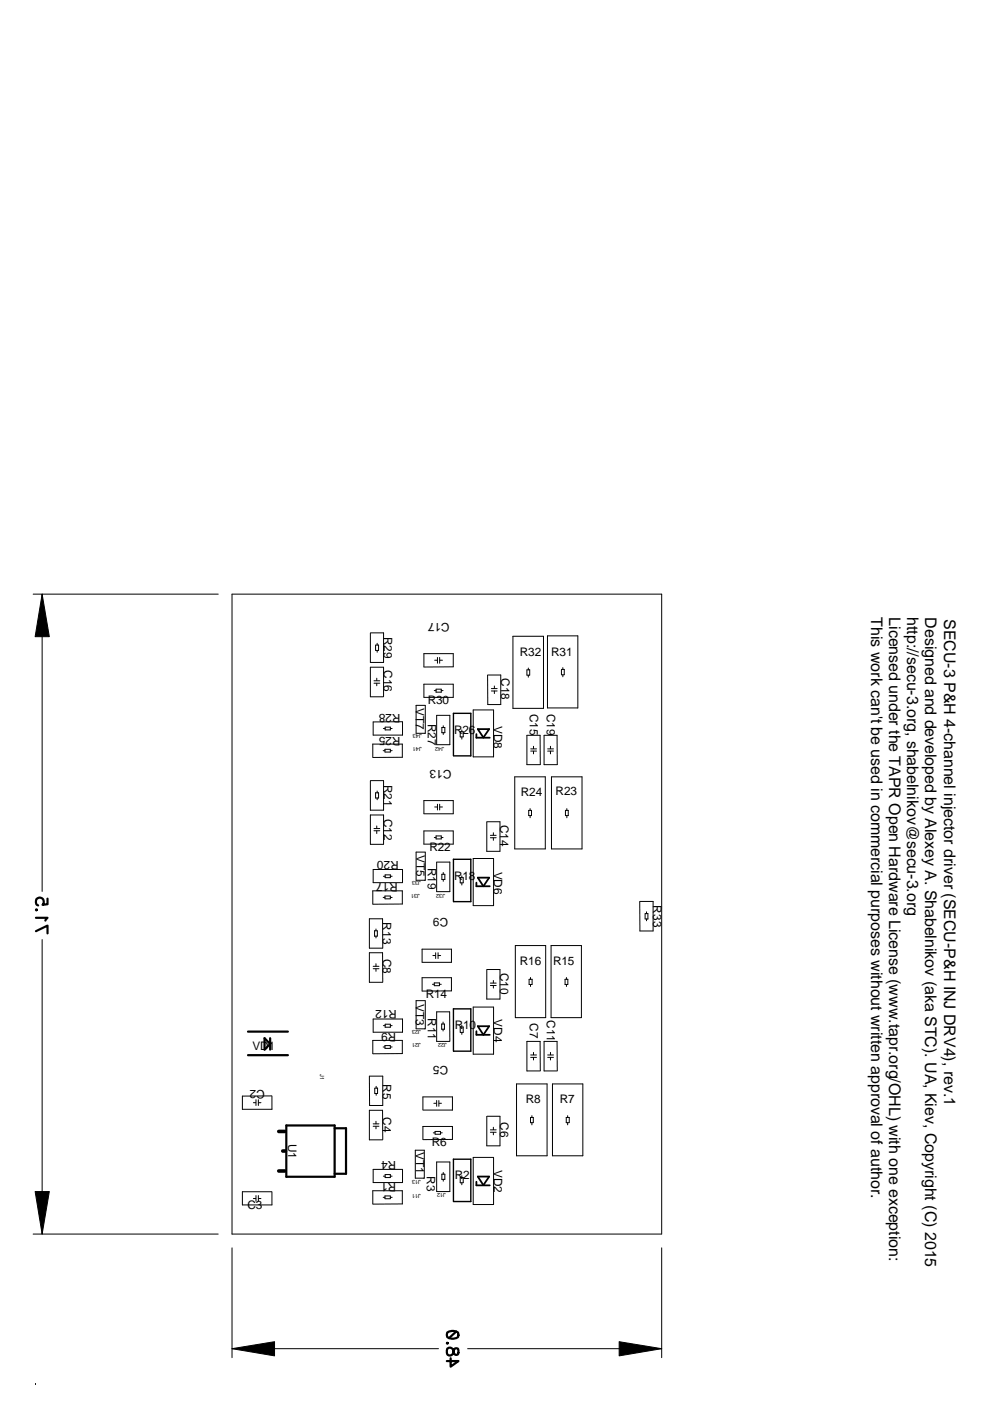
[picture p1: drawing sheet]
<svg xmlns="http://www.w3.org/2000/svg" width="210mm" height="297mm" viewBox="0 0 210 297" stroke-linecap="round" stroke-linejoin="round" font-family="sans-serif">
<g fill="none" stroke="#000" stroke-width=".21">
<path d="M7 126h39.3M8.9 126v63M78.6 134.2h2.7v6.2h-2.8v-6.2M79.6 136.8v1.1M79.6 136.8h.7v1.1h-.7M80 136.4v.4M80 137.9v.4M92.2 140h.5M92.8 139.4v1.2M93.2 139.4v1.2M93.3 140h.5M108.8 134.9h6.4v15.3h-6.4z"/>
<path d="M116.1 134.8h6.4v15.3h-6.4zM79.3 144.9h1.2M79.3 144.3h1.2M79.9 143.8v.5M79.9 144.9v.5M81.2 159.2h.4M81.3 154.5h.4M81.3 147.7v-6.2h-2.8v6.2h2.8M81.6 159.5v-.6h1.1l.1 .6h-1.1M81.7 154.2h1.1v.6h-1.1zM82.8 159.2h.3M82.8 154.5h.3"/>
<path d="M85.3 153l-6.2 .1v2.8h6.2v-2.8M89.9 141.4v-2.8h6.2v2.8h-6.2M89.9 145.1h6.2v2.8l-6.2-.1zM90.1 149.5h-1.9v6h2v-6M92.1 146.4h.4M92.5 146.1h1.1v.7h-1.1zM92.6 151.7h2.8v6.2h-2.8zM93.6 146.4h.3M93.7 154.2h.6v1.1h-.6zM94 153.9v.3M94 155.3v.4M97.9 154.8v.3"/>
<path d="M97.9 156.3v.4M98.2 156.2v-1.1h-.6v1.1h.6M103.4 143.1h2.8v6.3h-2.8v-6.2M104.2 146h1.2M104.2 146.5h1.2M104.6 150.5h-4.3v10h4.3v-10M104.8 145.4v.6M104.8 146.5v.6M111.7 142.1v1M111.7 142h.6v1.1M111.7 143.2h.6M112 141.6v.4"/>
<path d="M112 143.2v.4M112.5 159.2h1.2M112.5 158.8h1.2M113.1 158.2v.5M113.1 159.3v.5M116.1 159.2h1.2M116.1 158.8h1.2M116.7 158.2v.5M116.7 159.3v.5M119 143v-1l.6-.1v1.1M119 143.1h.6M119.3 141.5v.4"/>
<path d="M119.3 143.1v.4M78.6 165.5h2.7v6.3h-2.8v-6.2M79 160.6v-2.8h6.3v2.8h-6.2M79.3 176.1h1.2M79.3 175.7h1.2M79.6 168.1h.7v1.1h-.7zM79.9 175.1v.5M79.9 176.2v.5M80 167.7v.4M80 169.2v.4M81.3 179h-2.8v-6.2h2.8v6.2M89.9 172.5v-2.8h6.2v2.8h-6.2"/>
<path d="M89.9 176.2h6.2v2.8h-6.2zM92.1 177.6h.4M92.2 171.1h.5M92.5 177.2h1.1v.7h-1.1zM92.8 170.5v1.2M93.2 170.5v1.2M93.3 171.1h.5M93.6 177.6h.3M103.3 174.2h2.7v6.3h-2.8v-6.2M104 177.1h1.2M104 177.6h1.2M104.6 176.6v.5"/>
<path d="M104.6 177.7v.5M109.1 164.7h6.5v15.3h-6.5zM112.1 171.8h.6v1.1h-.6zM112.4 171.4v.4M112.4 173v.4M114.5 162.1h-2.8v-6.2h2.8l.1 6.2M116.9 164.7h6.5v15.3h-6.5zM118.1 162.1h-2.7v-6.2h2.7l.1 6.2M119.9 171.8h.6v1.1h-.6zM120.2 171.4v.4M120.2 173v.4M8.9 199.2v62.4"/>
<path d="M79 191.7v-2.8h6.3v2.8h-6.2M79.7 197v.3M79.7 198.5v.4M80 197.4v1M80 197.3h-.6v1.2h.6M81.2 190.3h.4M81.3 185.8h.4M81.6 190.6v-.6h1.1l.1 .6h-1.1M81.7 185.5h1.1v.6h-1.1zM82.8 190.3h.3M82.8 185.8h.3M85.3 184.3h-6.2v2.8h6.2v-2.7"/>
<path d="M90.1 180.7h-1.9v5.9h2v-5.9M92.6 182.8h2.8v6.2h-2.8v-6.2M93.7 185.4h.6v1.1h-.6zM94 185v.4M94 186.5v.3M97.6 186.1h.6v1.1h-.6zM97.9 185.7v.4M97.9 187.2v.4M104.6 182h-4.3v10h4.3v-10M135.7 191.1h2.8v6.3h-2.8l-.1-6.2M136.8 193.7v1.1M136.8 193.7h.6v1.1h-.6"/>
<path d="M137.1 193.3v.4M137.1 194.8v.4M79.1 216.1h6.2v2.7h-6.2zM79.1 205.4h1.2M79.1 204.9h1.2M79.7 204.3v.6M79.7 205.4v.5M81.1 201h-2.8v-6.2h2.8l.1 6.2M81.2 208.2l-.1-6.2h-2.8v6.3h2.8M81.3 217.5h.4M81.7 217.2h1.1v.6h-1.1zM82.8 217.5h.3"/>
<path d="M89.5 204v-2.8h6.2v2.8h-6.2M89.5 210.1v-2.8h6.2v2.8h-6.2M90.1 212.2h-1.9v5.9h2v-5.9M91.7 208.7h.4M91.8 202.6h.5M92.1 208.4h1.1v.6h-1.1zM92.4 202v1.2M92.9 202.6h.5M92.9 202v1.2M93.2 208.7h.4M93.6 217.1h.6v1.1h-.6zM93.9 216.7v.4"/>
<path d="M93.9 218.2v.4M97.6 217.8v1M97.6 217.7h.6v1.1M97.6 218.9h.6M97.9 217.4v.3M97.9 218.9v.4M103.3 205.6h2.7v6.2h-2.8v-6.2M104 208.4h1.2M104 208.9h1.2M104.6 213.5h-4.3v10h4.3v-10M104.6 207.9v.5M104.6 208.9v.6"/>
<path d="M109.3 200.5h6.4v15.3h-6.4zM112.5 207.2v.4M112.5 208.8v.4M112.8 208.7v-1.1h-.6v1.1h.6M116.8 200.5h6.5v15.3h-6.5zM120.1 207.2v.4M120.1 208.8v.4M120.4 208.7v-1.1h-.6v1.1h.6M53.7 233.8h.5M54.3 233.2v1.2M54.8 233.2v1.2M54.8 233.8h.5"/>
<path d="M57.6 232.4h-6.2v2.8h6.3v-2.8M78.4 228.2h2.8v6.2h-2.8zM79 223.4v-2.8h6.3v2.8h-6.2M79.1 238.8h1.2M79.1 238.3h1.2M79.5 230.7v1.1M79.5 230.7h.6v1.1h-.6M79.7 237.7v.6M79.7 238.8v.5M79.8 230.3v.4M79.8 231.8v.4M81.2 222h.4"/>
<path d="M81.6 222.3v-.6h1.1l.1 .6h-1.1M82.8 222h.3M89.7 235.3v-2.7h6.2v2.8h-6.2M89.7 238.8h6.2v2.8h-6.2zM92 233.9h.5M92.6 233.3v1.3M93 233.3v1.3M93.1 233.9h.5M95.4 220.8l-.1-6.3h-2.7v6.3h2.7M103.3 236.7h2.7v6.2h-2.8v-6.2M104 239.6h1.2M104.6 239v.5"/>
<path d="M109.5 229.8h6.5v15.3h-6.5zM112.5 224.2h1.2M112.5 223.7h1.2M112.8 236.5v.4M112.8 238.1v.4M113.1 238v-1.1h-.6v1.1h.6M113.1 223.1v.5M113.1 224.2v.5M114.6 227l-.1-6.2h-2.8v6.3h2.8M116.1 224.2h1.2M116.1 223.7h1.2M116.7 223.1v.5"/>
<path d="M116.7 224.2v.5M117.1 229.8h6.5v15.3h-6.5zM118.2 227l-.1-6.2h-2.7v6.3h2.7M120.4 236.5v.4M120.4 238.1v.4M120.7 238v-1.1h-.6v1.1h.6M53.7 254.1h.5M54.3 253.5v1.2M54.8 253.5v1.2M54.8 254.1h.5M57.6 252.7h-6.2v2.8h6.3v-2.8M79 255.3v-2.8h6.3v2.8h-6.2"/>
<path d="M81.2 241.6l-.1-6.2h-2.8v6.3h2.8M81.2 253.9h.4M81.3 249.4h.4M81.6 254.2v-.6h1.2l-.1 .6h-1M81.7 249h1.1v.7h-1.1zM82.8 253.9h.3M82.8 249.4h.3M85.3 247.9h-6.2v2.8h6.2v-2.7M88.1 243.9h1.9v5.9h-1.9zM91.9 240.2h.3M92.2 240.5v-.6h1.2v.6M92.3 240.5h1"/>
<path d="M92.6 246.4h2.8v6.2h-2.8zM93.4 240.2h.4M93.7 248.9h.6v1.1h-.6zM94 248.6v.3M94 250v.4M97.9 249.3v.4M97.9 250.8v.4M98.2 250.7v-1h-.6v1.1h.6M104 240.1h1.2M104.6 245.4h-4.3v10h4.3v-10M104.6 240.1v.5M7 261.6h39.3"/>
<path d="M49.2 264.6v23.3M140.3 261.6h-91.1v-135.6h91.1v135.6M140.3 264.6v23.3M49.2 285.9h43.8M99.1 285.9h41.2"/>
</g>
<g fill="#000" stroke="#000" stroke-width=".21">
<path d="M8.9 126l1.6 9h-3z" fill-rule="evenodd"/>
<path d="M7.5 252.6h3l-1.6 9z" fill-rule="evenodd"/>
<path d="M49.2 285.9l9-1.4v3z" fill-rule="evenodd"/>
<path d="M131.3 284.5l9 1.4-9 1.6z" fill-rule="evenodd"/>
</g>
<g fill="none" stroke="#000" stroke-width=".47">
<path d="M7.6 197.4l2.5-1.2v1.7M7.6 194.6h2.5l-.5 .6M7.6 192.9h.2l-.1 .1zM10.1 190.5v1.2l-1.1 .1a.87 .87 0 0 0 0-1.3 .87 .87 0 0 0-1.3 .2 .87 .87 0 0 0 .4 1.3M52.6 218.7h8.4M52.6 223.7h8.4M56.1 220.1l1.2 1.2-1.2 1.2zM57.3 220.1v2.4M60.7 238.6h10.3v10.9h-10.3zM71 239.2h2.4v9.7h-2.4M94.8 285.9a.76 .76 0 0 1 .9-.1 .76 .76 0 0 1 .4 .7l.2 .4a.51 .51 0 0 0 .8 .2v-1.2a.54 .54 0 0 0-.8 .3 1.03 1.03 0 0 1-1.1 1.2l-.2-.1a1.31 1.31 0 0 1-.2-1.4zM94.8 284.7l.2 .1-.2 .1z"/>
<path d="M94.8 282.5a2.06 2.06 0 0 1 2.3 0 .86 .86 0 0 1-.4 1.2 2.12 2.12 0 0 1-1.9-.2zM95.5 288v1.8l1.7-1.2h-2.5M96.7 282.3l-1.5 1.4"/>
</g>
<path d="M96.1 160.2v-9h3.7v9.1h-3.6M96.1 191.2v-9h3.7v9h-3.6M96.1 222.9v-9h3.7v9h-3.6M96.1 254.7v-8.9h3.7v8.9h-3.6" fill="none" stroke="#000" stroke-width=".3"/>
<path d="M101 155.6v.8h2.8M101.3 154.6h2.4l-1.2 1.8zM101 187.1v.8h2.8M101.3 186.1h2.4l-1.2 1.8zM101 218.6v.8h2.8M101.3 217.6h2.4l-1.2 1.8zM101 250.6v.7h2.8M101.3 249.5h2.4l-1.2 1.8z" fill="none" stroke="#000" stroke-width=".38"/>
<path d="M59.1 239.9h1.3M59.1 248.3h1.3M59.9 244h.6" fill="none" stroke="#000" stroke-width=".76"/>
<path d="M7.5 293.3v.3z" fill="#00f"/>
<g font-size="3.4">
<text x="184.7" y="130.9" transform="rotate(90 184.7 130.9)">This work can't be used in commercial purposes without written approval of author.</text>
<text x="188.6" y="130.9" transform="rotate(90 188.6 130.9)">Licensed under the TAPR Open Hardware License (www.tapr.org/OHL) with one exception:</text>
<text x="192.4" y="130.9" transform="rotate(90 192.4 130.9)">http://secu-3.org, shabelnikov@secu-3.org</text>
<text x="196.2" y="130.9" transform="rotate(90 196.2 130.9)">Designed and developed by Alexey A. Shabelnikov (aka STC). UA, Kiev, Copyright (C) 2015</text>
<text x="200.2" y="131.3" transform="rotate(90 200.2 131.3)">SECU-3 P&amp;H 4-channel injector driver (SECU-P&amp;H INJ DRV4), rev.1</text>
</g>
<g font-size="2.5">
<text x="81.4" y="135" transform="rotate(90 81.4 135)">R29</text>
<text x="95.3" y="132.1" transform="rotate(-180 95.3 132.1)">C17</text>
<text x="81.4" y="142.1" transform="rotate(90 81.4 142.1)">C16</text>
<text x="106.3" y="143.7" transform="rotate(90 106.3 143.7)">C18</text>
<text x="110.2" y="139.1">R32</text>
<text x="116.9" y="139.1">R31</text>
<text x="90.7" y="149.3">R30</text>
<text x="84.9" y="151.4" transform="rotate(-180 84.9 151.4)">R28</text>
<text x="88.1" y="150.2" transform="rotate(90 88.1 150.2)">VT7</text>
<text x="90.7" y="153.4" transform="rotate(90 90.7 153.4)">R27</text>
<text x="96.3" y="155.6">R26</text>
<text x="104.7" y="153.9" transform="rotate(90 104.7 153.9)">VD8</text>
<text x="112.3" y="151.3" transform="rotate(90 112.3 151.3)">C15</text>
<text x="115.9" y="151.3" transform="rotate(90 115.9 151.3)">C19</text>
<text x="84.9" y="156.2" transform="rotate(-180 84.9 156.2)">R25</text>
<text x="81.4" y="166.4" transform="rotate(90 81.4 166.4)">R21</text>
<text x="95.7" y="163.2" transform="rotate(-180 95.7 163.2)">C13</text>
<text x="81.4" y="173.6" transform="rotate(90 81.4 173.6)">C12</text>
<text x="110.4" y="168.9">R24</text>
<text x="117.8" y="168.6">R23</text>
<text x="106" y="174.9" transform="rotate(90 106 174.9)">C14</text>
<text x="84.5" y="182.5" transform="rotate(-180 84.5 182.5)">R20</text>
<text x="88.3" y="181.3" transform="rotate(90 88.3 181.3)">VT5</text>
<text x="90.7" y="184" transform="rotate(90 90.7 184)">R19</text>
<text x="91.1" y="180.4">R22</text>
<text x="104.7" y="184.8" transform="rotate(90 104.7 184.8)">VD6</text>
<text x="84.3" y="187.3" transform="rotate(-180 84.3 187.3)">R17</text>
<text x="96.3" y="186.7">R18</text>
<text x="138.5" y="192" transform="rotate(90 138.5 192)">R33</text>
<text x="81.2" y="195.6" transform="rotate(90 81.2 195.6)">R13</text>
<text x="95" y="194.7" transform="rotate(-180 95 194.7)">C9</text>
<text x="81.2" y="203.3" transform="rotate(90 81.2 203.3)">C8</text>
<text x="106" y="206.2" transform="rotate(90 106 206.2)">C10</text>
<text x="110.2" y="204.5">R16</text>
<text x="117.3" y="204.5">R15</text>
<text x="84.2" y="214.2" transform="rotate(-180 84.2 214.2)">R12</text>
<text x="88.1" y="212.8" transform="rotate(90 88.1 212.8)">VT3</text>
<text x="90.3" y="211.5">R14</text>
<text x="90.7" y="215.9" transform="rotate(90 90.7 215.9)">R11</text>
<text x="84" y="219" transform="rotate(-180 84 219)">R9</text>
<text x="96.4" y="218.2">R10</text>
<text x="104.7" y="216.1" transform="rotate(90 104.7 216.1)">VD4</text>
<text x="112.3" y="216.9" transform="rotate(90 112.3 216.9)">C7</text>
<text x="115.9" y="216.3" transform="rotate(90 115.9 216.3)">C11</text>
<text x="53.5" y="222.7">VD1</text>
<text x="95" y="226" transform="rotate(-180 95 226)">C5</text>
<text x="56.1" y="231.1" transform="rotate(-180 56.1 231.1)">C2</text>
<text x="81.2" y="229.9" transform="rotate(90 81.2 229.9)">R5</text>
<text x="111.5" y="233.9">R8</text>
<text x="118.7" y="233.9">R7</text>
<text x="81.2" y="236.9" transform="rotate(90 81.2 236.9)">C4</text>
<text x="106" y="238" transform="rotate(90 106 238)">C6</text>
<text x="61.1" y="242.5" transform="rotate(90 61.1 242.5)">U1</text>
<text x="88.1" y="244.3" transform="rotate(90 88.1 244.3)">VT1</text>
<text x="91.6" y="243">R6</text>
<text x="84" y="250.9" transform="rotate(-180 84 250.9)">R1</text>
<text x="84" y="246.1" transform="rotate(-180 84 246.1)">R4</text>
<text x="90.5" y="249.4" transform="rotate(90 90.5 249.4)">R3</text>
<text x="96.4" y="250">R2</text>
<text x="104.7" y="248" transform="rotate(90 104.7 248)">VD2</text>
<text x="52.5" y="256.3">C3</text>
</g>
<g font-size="1.2">
<text x="89.4" y="155.7" transform="rotate(-180 89.4 155.7)">J43</text>
<text x="89.4" y="158.4" transform="rotate(-180 89.4 158.4)">J41</text>
<text x="94.1" y="158.4" transform="rotate(-180 94.1 158.4)">J42</text>
<text x="89" y="189.5" transform="rotate(-180 89 189.5)">J31</text>
<text x="89.2" y="186.8" transform="rotate(-180 89.2 186.8)">J33</text>
<text x="94.4" y="189.6" transform="rotate(-180 94.4 189.6)">J32</text>
<text x="89.2" y="221.1" transform="rotate(-180 89.2 221.1)">J21</text>
<text x="89.2" y="218.3" transform="rotate(-180 89.2 218.3)">J23</text>
<text x="94.7" y="221.1" transform="rotate(-180 94.7 221.1)">J22</text>
<text x="67.9" y="227.7" transform="rotate(90 67.9 227.7)">J1</text>
<text x="89.2" y="250.2" transform="rotate(-180 89.2 250.2)">J13</text>
<text x="89.2" y="253.1" transform="rotate(-180 89.2 253.1)">J11</text>
<text x="94.5" y="252.8" transform="rotate(-180 94.5 252.8)">J12</text>
</g>
</svg>
